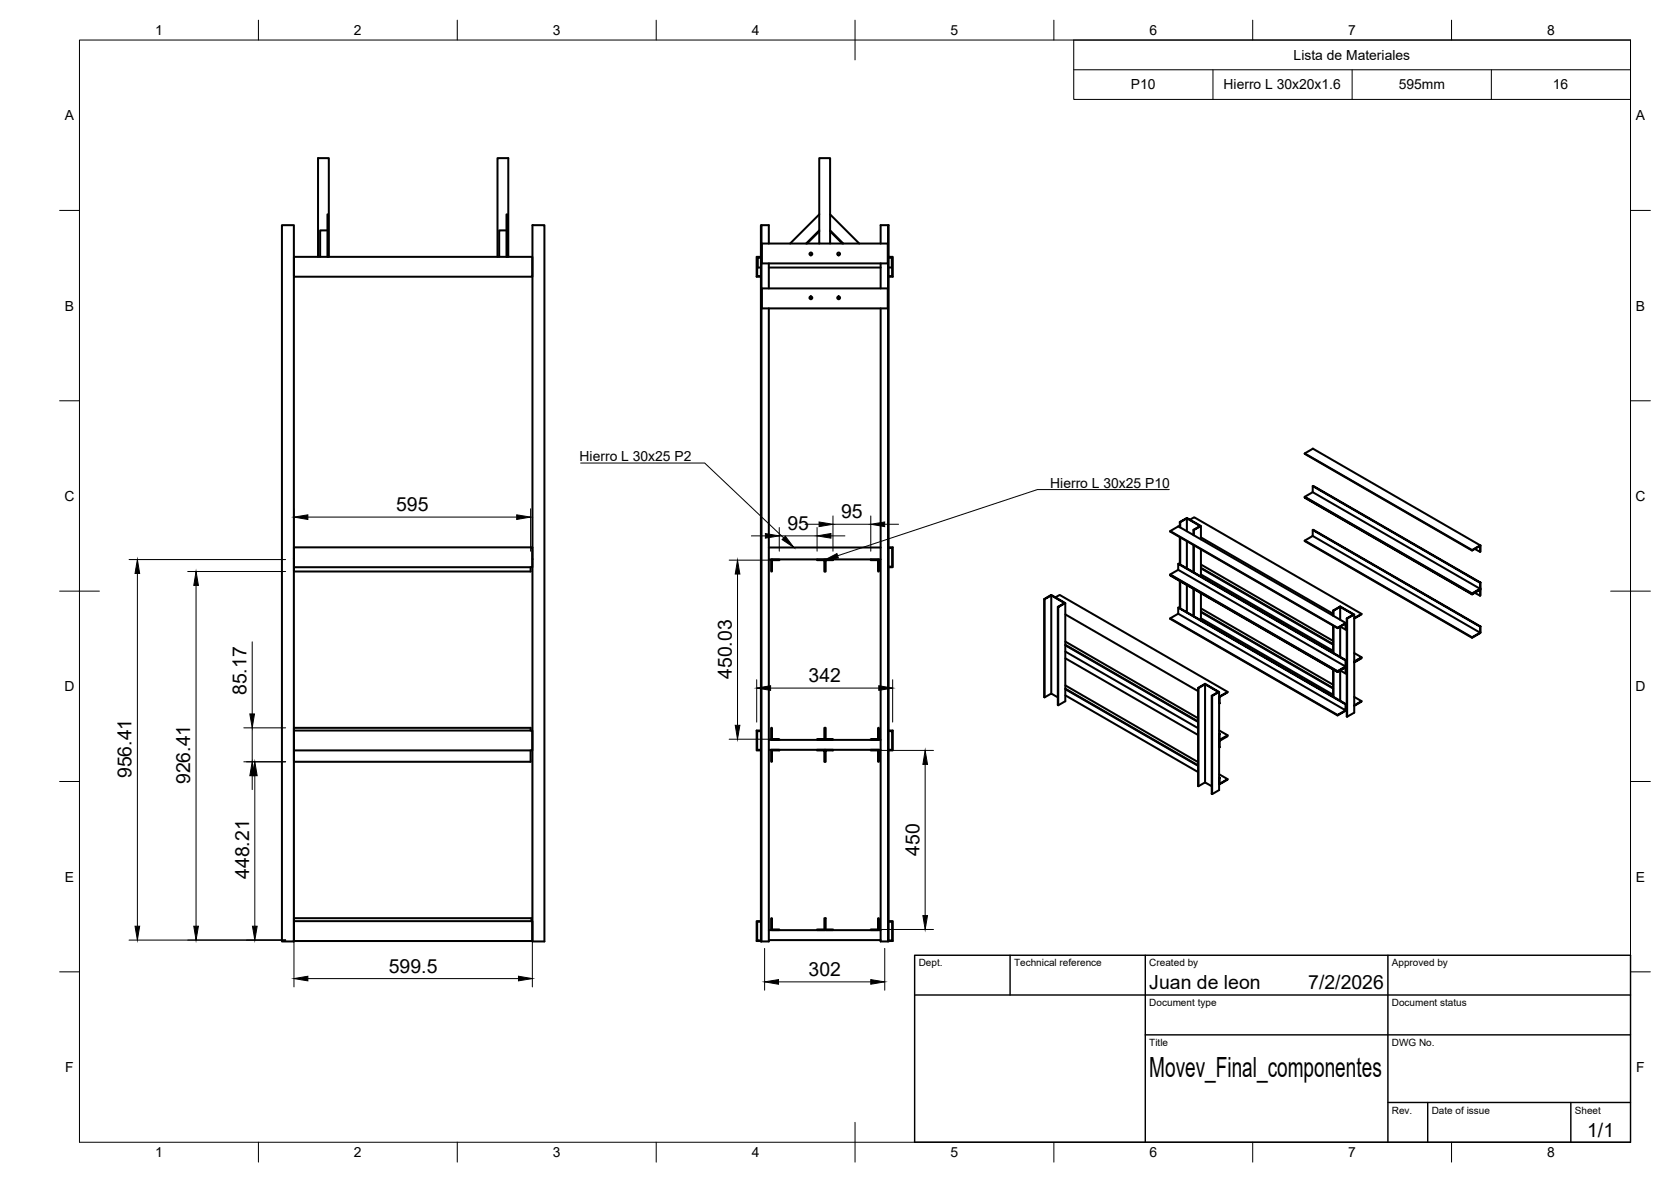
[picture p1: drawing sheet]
<svg xmlns="http://www.w3.org/2000/svg" width="420mm" height="297mm" viewBox="0 0 420 297" stroke-linecap="round" stroke-linejoin="round" font-family="sans-serif">
<!-- layer: Visible -->
<g fill="none" stroke="#000" stroke-width=".51">
<path d="M70.9 56.6h3v180h-3zM82.3 57.9h-1.8v6.6M127.4 57.9h-1.9v6.6M133.9 56.6h3v180h-3zM191.5 56.6h-.2v180h2v-159.1M206 53.9l-7.3 7.3M206 57.9l-3.3 3.3M206 58.1l-3.1 3.1M208.7 53.9l7.3 7.3M208.7 57.9l3.3 3.3M208.7 58.1l3.1 3.1M223.3 56.6v180"/>
<path d="M73.9 64.5h60v5h-60zM80 64.5v-24.8h2.7v24.8M82.3 64.5v-10.6h.2v10.6M125.1 64.5v-24.8h2.7v24.8M127.4 64.5v-10.6h.1v10.6M191.3 64.7h-.8v2.5h.8M191.3 64.5h-1.1v5h1.1M191.3 64.7h-.9v4.7h.9M191.6 61.2h31.6v5h-31.6zM191.6 72.5h31.6v5h-31.6zM193.3 61.2v-4.6h-1.8v180M193.3 67.2h28.1"/>
<path d="M193.3 66.2v6.3M206 61.2v-21.5h2.7v21.5M221.4 61.2v-4.6h2v180h-2v-159.1M221.4 66.2v6.3M223.4 64.5h1.1v5h-1.1M223.4 64.7h.9v4.7h-.9M223.4 64.7h.8v2.5h-.8M328.1 113.9l42 24.3M73.9 137.6h.1M73.9 137.5h60v5h-60zM133.9 137.6h.1M193.3 137.6h28.1"/>
<path d="M223.4 137.5h1.1v5h-1.1M223.4 137.7h.9v4.7h-.9M294.2 133.5l42.1 24.3M296.2 132.3l-2 1.3 42.1 24.3M296.3 132.3l42.1 24.3M296.3 132.3h.1M296.7 131.2v1.3M296.7 135v6.8M296.8 131.2v1.4M296.8 135.1v6.8M298.4 130.3v3.2M298.4 136v6.8"/>
<path d="M299.2 130.6l1.1-.6 42 24.3M300.1 133.1v1.4M300.1 137v6.8M300.2 133.2l1.6-1-3.4-1.9-1.7 .9 1.7-1 3.6 2-1.8 1v1.3M300.2 137v6.8M302 135.1l33.2 19.1M302 132.2v3.3M302 138.1v6.8M328.1 135.9l42 24.3M328.1 124.8l42 24.3M330.1 122.2v1.5l-2 1.3 42 24.3-42-24.3v.1l42 24.3M330.1 133.2v1.5l-2 1.3 42 24.3"/>
<path d="M330.1 134.7l42.1 24.3v-1.5M330.1 123.7l42.1 24.3v-1.5M370.8 138l1.5 .6-.1-1.6-2.1 1.2v.2l2.1-1.2v1.5M372.2 137.1l-42-24.3-2.1 1.1 42 24.5M73.9 140.4v.1M73.9 142.5v1.1h59.5v-1.1M133.9 140.5h.1M193.3 140.6h28.1M194.1 140.6l-.2 .2v2.8h.2v-2.8h1.8v-.2h-1.8M205.4 140.6h2v3h-.1v-2.8h-1.9zM207.5 140.6h1.9v.2h-1.8v2.8h-.2zM218.9 140.6h2l.1 3h-.2v-2.8h-1.9z"/>
<path d="M262.6 150.5v24.7l1.7-.9 1.7 .9M262.7 150.6v24.6M264.3 149.6v24.7M265.4 150.1l1-.6 42.3 24.4M266.1 152.6l1.6-1-3.4-2-1.7 .9 1.7-1 3.6 2.1-1.8 1v24.6M267.9 151.6v24.6l-1.8 1-.1-24.7M267.9 154.4l33.3 19.3M294.2 155.4l42.1 24.3M294.2 144.4l42.1 24.3M296.2 152.7v1.5l-2 1.3 42.1 24.3M296.2 154.2l42.1 24.3v-1.5M296.2 141.7v1.5l-2 1.3 42.1 24.3-42.1-24.3v.1l42.1 24.3"/>
<path d="M296.2 143.2l42.1 24.3v-1.5M296.7 146v6.8M296.8 146.1v6.8M298.4 147v6.8M300.1 148v6.8M300.2 148v6.9M302 149.1v6.8M302 153.8l33.2 19.2M302 153.7l33.2 19.2M302 152.9l33.2 19.2M302 155.4l33.2 19.2M302 142.8l33.2 19.2"/>
<path d="M302 142.7l33.2 19.2M302 141.9l33.2 19.2M302 144.4l33.2 19.2M335.2 153.4l1.8-1 3.5 2-1.8 1.1 1.6-1.1-3.3-1.9zM335.2 153.4v1.3M335.2 157.2v6.8M335.3 153.5v1.3M335.3 157.3v6.8M337 152.5v3.3M338.3 158.2v-1.5l-2 1.1 2.1-1.2v1.6l-1.4-.7v7.6M338.7 155.5v24.6M340.5 154.4v24.7l-1.8 1-.1-24.7"/>
<path d="M340.5 155.3l1.8-1-1.8 1.2M372.2 148.1l-2.1 1.2v.1l2.1-1.2v1.5M372.2 159l-2.1 1.3 2.1-1.2M372.2 148l-2.1 1.3 2.1-1.2M372.2 148.1l.1 1.6-1.5-.7M372.2 148.1h.1M372.3 157.4l-42.2-24.2 42.2 24.2-.1 1.7M372.3 146.4l-42.2-24.2 42.2 24.2-.1 1.7M267.9 162.2l33.3 19.2M267.9 162l33.3 19.3M267.9 161.2l33.3 19.3M267.9 165.4l33.3 19.3"/>
<path d="M267.9 163.7l33.3 19.3M267.9 173.2l33.3 19.3M267.9 173.1l33.3 19.2M267.9 172.2l33.3 19.3M267.9 174.7l33.3 19.3M301.2 172.9v24.6l1.8-.9 1.7 1M301.2 172.9l1.8-1.1 3.5 2.1-1.7 1 1.5-1-3.3-1.9zM301.3 172.9v24.7M303 172v24.6M304.8 174.9v24.7M306.5 173.9v24.7l-1.7 1-.1-24.8M306.5 175.2l2.2-1.3-2.1 1.3-.1 1.5"/>
<path d="M335.2 168.3v6.8M335.3 168.3v6.8M337 168.5v7.6M338.3 167.5l-2 1.3 2-1.2M338.3 167.6l-2 1.2v.1l2-1.2v1.6M338.3 167.6l.1 1.6-1.4-.7M338.4 167.6h.1M338.4 176.9l-42.2-24.2 42.2 24.2v1.6l-2.1 1.3 2-1.3M338.4 165.9l-42.2-24.2 42.2 24.2v1.5M338.4 178l.2 .1M338.5 167.4l-.2 .2M340.5 166.2l1.8-1-1.8 1.2 1.8-1.1v.1l-1.8 1.1"/>
<path d="M340.5 177.3l1.8-1.1-1.8 1.2M340.5 175.1l1.8 1.1M340.5 164.1l1.8 1.1M73.9 183.6v-.7h59.5v.7M73.9 188.6v2.8h59.5v-2.8M73.9 183.6h60v5h-60zM191.3 183.6h-1.1v5h1.1M191.3 183.7h-.9v4.7h.9M193.3 188.4h28.1M193.3 185.9h28.1M194.1 185.9h1.8v-.1h-1.8v-2.9h-.2v2.9l.2 .1M194.1 188.4l-.2 .2v2.8h.2v-2.8h1.8v-.2h-1.8"/>
<path d="M205.4 188.4v.2h1.9v2.8h.1v-2.8M207.3 182.9h.1v3h-2v-.1h1.9zM207.3 188.4l.2 .2M207.4 182.9h.2v2.9h1.8v.1h-1.9zM207.6 188.4h1.8v.2h-1.8v2.8h-.2v-2.8M207.6 188.4l-.1 .2M220.8 182.9h.2l-.1 3h-2v-.1h1.9zM220.8 188.4l.2 .2v2.8h-.2v-2.8h-1.9v-.2M223.4 183.6h1.1v5h-1.1M223.4 183.7h.9v4.7h-.9M306.5 184.5l.1 1.4 2.1-1.1v.2l-2.1 1.2-.1 1.6zM306.5 195.5l.1 1.5 2.1-1.2v.1l-2.1 1.2z"/>
<path d="M306.5 184.4h.1M306.5 183.6l2.2 1.2M306.5 186.1h.1M306.5 195.4l.1 .1M306.5 194.6l2.2 1.2M306.5 197.1h.1M73.9 231.5h60v5h-60zM73.9 231.5v-.8h59.7v.8M191.3 231.5h-1.1v5h1.1M191.3 231.6h-.9v4.7h.9M193.3 233.8h28.1M193.3 236.2h28.1"/>
<path d="M194.1 233.7h1.8v-.1h-1.8v-2.9h-.2v2.9l.2 .1M207.3 230.7h.3v2.9h1.8v.1h-1.8l-.1-.1-.2 .1h-1.9v-.1h1.9zM220.8 230.7h.2l-.1 3h-2v-.1h1.9zM223.4 231.5h1.1v5h-1.1M223.4 231.6h.9v4.7h-.9"/>
<circle cx="203.9" cy="63.8" r=".35"/>
<circle cx="203.9" cy="74.8" r=".35"/>
<circle cx="210.9" cy="63.8" r=".35"/>
<circle cx="210.9" cy="74.8" r=".35"/>
</g>
<g fill="#000">
<circle cx="306.5" cy="176.7" r=".25"/>
<circle cx="306.5" cy="187.8" r=".25"/>
<circle cx="306.5" cy="184.5" r=".25"/>
<circle cx="306.5" cy="195.5" r=".25"/>
</g>
<!-- layer: BORDER -->
<g fill="none" stroke="#000" stroke-width=".25">
<path d="M20 10.1h390v276.9h-390zM65 5.1v5M115 5.1v5M165 5.1v5M215 5.1v10M265 5.1v5M315 5.1v5M365 5.1v5M15 52.9h5M410 52.9h5M15 100.7h5M410 100.7h5"/>
<path d="M15 148.6h10M405 148.6h10M15 196.4h5M410 196.4h5M15 244.2h5M410 244.2h5M65 287v5M115 287v5M165 287v5M215 282.1v9.9M265 287v5M315 287v5"/>
<path d="M365 287v5"/>
</g>
<!-- layer: TITLEBLOCK -->
<path d="M230 240.1h180v46.9h-180zM230 250h180M254 240.1v9.9M288 240.1v46.9M349 240.1v46.9M288 260.1h122M349 277.1h61M359 277.1v9.9M395 277.1v9.9" fill="none" stroke="#000" stroke-width=".36"/>
<!-- layer: FD_Dimensions -->
<g fill="none" stroke="#000" stroke-width=".25">
<path d="M73.9 127.9v10.6M77.4 129.9h52.5M133.4 127.9v10.6M188.9 134.7h3.5M195.9 132.6v5.9M195.9 134.7h9.5M202.4 131.7h3.6M205.4 132.6v5.9M208.9 134.7h3.5M209.4 129.7v8.8M209.4 131.7h9.5M218.9 129.7v8.8"/>
<path d="M222.4 131.7h3.5M32.4 140.6h39.4M34.5 144.1v88.7M47.2 143.6h24.6M49.3 147.1v85.7M183.3 140.8h10.5M185.4 144.3v38M63.4 161.3v18.1M190.3 170.8v10.7M193.8 172.9h27.2M224.5 170.8v10.7M61.3 191.4h10.5"/>
<path d="M61.3 182.9h10.5M63.4 182.9v8.5M63.4 194.9v3.5M64.1 194.9v37.9M73.9 190.7v57.3M133.9 190.7v57.3M183.3 185.8h10.5M221 188.6h13.7M232.6 192.1v38M32.4 236.2h39.4M192.3 238.3v10.5M221 233.6h13.7"/>
<path d="M222.5 238.3v10.5M77.4 245.9h53M195.7 246.7h23.2"/>
</g>
<g fill="#000" stroke="#000" stroke-width=".25">
<path d="M73.9 129.9l3.5-.5v1.1zM129.9 129.4l3.5 .5-3.5 .6zM192.4 134.1l3.5 .6-3.5 .5zM206 131.2l3.4 .5-3.4 .6zM205.4 134.7l3.5-.6v1.1zM218.9 131.7l3.5-.5v1.1zM34.5 140.6l.6 3.5h-1.1zM49.3 143.6l.6 3.5h-1.2zM185.4 140.8l.6 3.5h-1.1zM62.8 179.4h1.2l-.6 3.5zM190.3 172.9l3.5-.6v1.2zM221 172.3l3.5 .6-3.5 .6z"/>
<path d="M63.4 191.4l.6 3.5h-1.2zM64.1 191.4l.6 3.5h-1.2zM184.9 182.3h1.1l-.6 3.5zM232.6 188.6l.6 3.5h-1.1zM34 232.8h1.1l-.6 3.4zM48.7 232.8h1.2l-.6 3.4zM63.5 232.8h1.2l-.6 3.4zM232.1 230.1h1.1l-.6 3.5zM73.9 245.9l3.5-.6v1.2zM130.4 245.3l3.5 .6-3.5 .6zM192.3 246.7l3.4-.5v1.1zM218.9 246.2l3.6 .5-3.6 .6z"/>
</g>
<!-- layer: Custom Tables -->
<path d="M270 10.1h140v14.9h-140zM270 17.5h140M305 17.5v7.5M340 17.5v7.5M375 17.5v7.5" fill="none" stroke="#000" stroke-width=".25"/>
<!-- layer: Leaders -->
<path d="M197.5 134.8l2.1 2.8-2.9-2zM207.3 140.8l3.1-1.7 .4 1.1z" fill="#000" stroke="#000" stroke-width=".25"/>
<path d="M146 116.4h31.2l19.9 18.8M294 123h-33.1l-50.3 16.7" fill="none" stroke="#000" stroke-width=".25"/>
<text font-size="7" x="289" y="270.6">Movev_Final_componentes</text>
<g font-size="4.9">
<text x="99.6" y="128.5">595</text>
<text x="211.5" y="130.3">95</text>
<text x="198" y="133.2">95</text>
<text x="184" y="170.7" transform="rotate(-90 184 170.7)">450.03</text>
<text x="203.3" y="171.5">342</text>
<text x="62" y="174.7" transform="rotate(-90 62 174.7)">85.17</text>
<text x="33.1" y="195.6" transform="rotate(-90 33.1 195.6)">956.41</text>
<text x="47.8" y="197.1" transform="rotate(-90 47.8 197.1)">926.41</text>
<text x="231.2" y="215.1" transform="rotate(-90 231.2 215.1)">450</text>
<text x="62.6" y="220.9" transform="rotate(-90 62.6 220.9)">448.21</text>
<text x="97.8" y="244.5">599.5</text>
<text x="203.3" y="245.3">302</text>
<text x="289" y="248.5">Juan de leon</text>
<text x="329" y="248.5">7/2/2026</text>
<text x="399.1" y="285.7">1/1</text>
</g>
<g font-size="3.5">
<text x="39" y="8.8">1</text>
<text x="89" y="8.8">2</text>
<text x="139" y="8.8">3</text>
<text x="189" y="8.8">4</text>
<text x="239" y="8.8">5</text>
<text x="289" y="8.8">6</text>
<text x="339" y="8.8">7</text>
<text x="389" y="8.8">8</text>
<text x="325.3" y="15">Lista de Materiales</text>
<text x="284.3" y="22.5">P10</text>
<text x="307.7" y="22.5">Hierro L 30x20x1.6</text>
<text x="351.7" y="22.5">595mm</text>
<text x="390.4" y="22.5">16</text>
<text x="16.3" y="30.2">A</text>
<text x="411.3" y="30.2">A</text>
<text x="16.3" y="78">B</text>
<text x="411.3" y="78">B</text>
<text x="145.7" y="115.9">Hierro L 30x25 P2</text>
<text x="16.2" y="125.9">C</text>
<text x="264.1" y="122.5">Hierro L 30x25 P10</text>
<text x="411.2" y="125.9">C</text>
<text x="16.2" y="173.7">D</text>
<text x="411.2" y="173.7">D</text>
<text x="16.3" y="221.6">E</text>
<text x="411.3" y="221.6">E</text>
<text x="16.4" y="269.4">F</text>
<text x="411.4" y="269.4">F</text>
<text x="39" y="290.8">1</text>
<text x="89" y="290.8">2</text>
<text x="139" y="290.8">3</text>
<text x="189" y="290.8">4</text>
<text x="239" y="290.8">5</text>
<text x="289" y="290.8">6</text>
<text x="339" y="290.8">7</text>
<text x="389" y="290.8">8</text>
</g>
<g font-size="2.5">
<text x="231" y="242.9">Dept.</text>
<text x="255" y="242.9">Technical reference</text>
<text x="289" y="242.9">Created by</text>
<text x="350" y="242.9">Approved by</text>
<text x="289" y="252.8">Document type</text>
<text x="350" y="252.8">Document status</text>
<text x="289" y="262.9">Title</text>
<text x="350" y="262.9">DWG No.</text>
<text x="350" y="279.9">Rev.</text>
<text x="360" y="279.9">Date of issue</text>
<text x="396" y="279.9">Sheet</text>
</g>
</svg>
